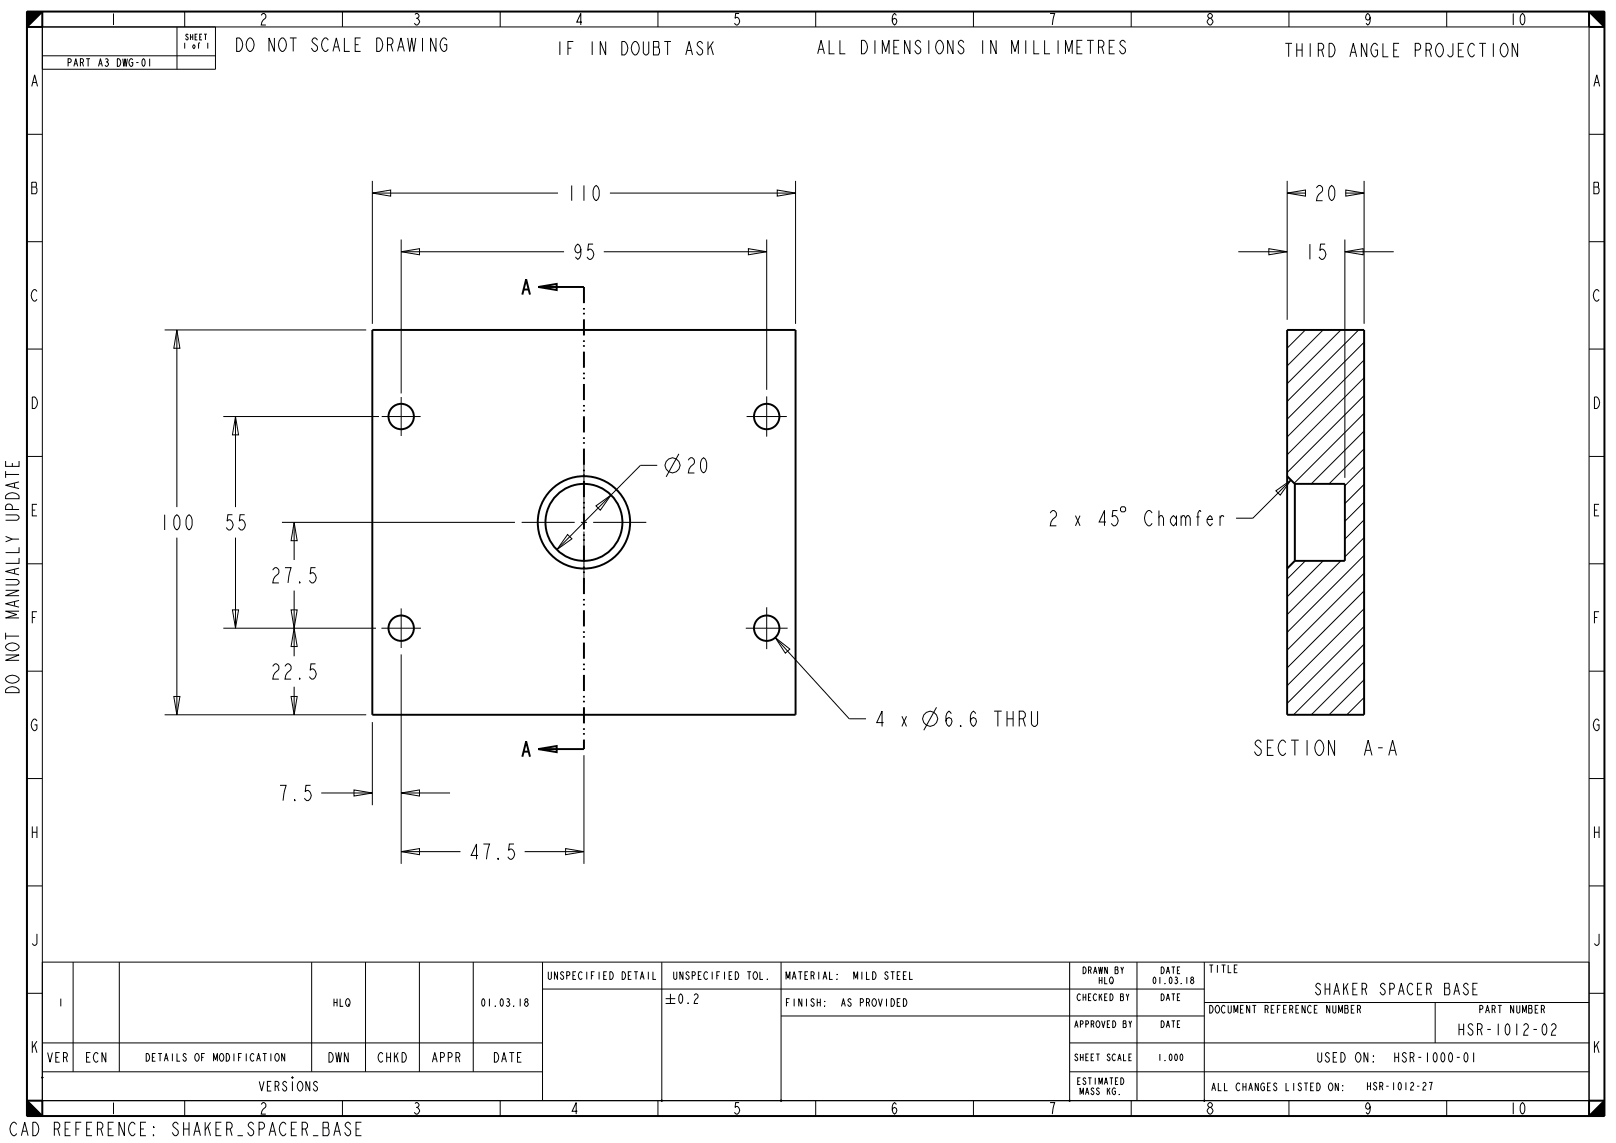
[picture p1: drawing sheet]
<svg xmlns="http://www.w3.org/2000/svg" width="420mm" height="297mm" viewBox="0 0 420 297" stroke-linecap="round" stroke-linejoin="round" font-family="sans-serif">
<path d="M7 3h4l-4 4zM413 3h4v4zM7 286l4 4h-4zM413 290l4-4v4z" fill="#000"/>
<g fill="none" stroke="#000" stroke-width=".26">
<path d="M7 3h4l-4 4zM7 7h410v279h-410zM11 3h402v287h-402zM11 14.5h45M46 7v11M48 3v4M56 7v11h-45M89 3v4M130 3v4M171 3v4M212 3v4M253 3v4"/>
<path d="M294 3v4M335 3v4M376 3v4M413 3h4v4zM7 34.9h4M413 34.9h4M96.8 50.2l4.7-.8v1.6zM96.8 47v37.1M96.8 50.2h48.2M158.5 50.2h48.3M202 49.4l4.8 .8-4.8 .8zM206.8 47v37.1"/>
<path d="M334.5 50.2l4.8-.8v1.6zM334.5 50.2h4.9M334.5 47v36.1M349.7 50.2h4.8M349.8 49.4l4.7 .8-4.7 .8zM354.5 47v37.1M7 62.8h4M104.3 65.4l4.7-.8v1.6zM104.3 62.2v40M104.3 65.4h42.3M156.9 65.4h42.4M194.5 64.6l4.8 .8-4.8 .8z"/>
<path d="M199.3 62.2v39.1M321.8 65.4h12.7M329.8 64.6l4.7 .8-4.7 .8zM349.5 65.4l4.8-.8v1.6zM349.5 65.4h12.7M349.5 62.2v62M413 62.8h4M7 90.7h4M42.8 85.7h52.4M46 85.7l.8 4.8h-1.6zM46 85.7v46.1M334.7 85.7l-.2 .2"/>
<path d="M339.3 85.7l-4.8 4.8M343.9 85.7l-9.4 9.4M348.5 85.7l-14 14M353.1 85.7l-18.6 18.6M354.5 88.9l-20 20M354.5 93.5l-20 20M354.5 98.2l-20 20M413 90.7h4M7 118.6h4M58 108.2h40.5M61.2 108.2l.8 4.8h-1.6zM61.2 108.2v23.6"/>
<path d="M176.4 117.9l-3.3 6M354.5 102.8l-20 20M354.5 107.4l-18.1 18.2M354.5 112l-13.7 13.7M354.5 116.6l-9.1 9.1M413 118.6h4M46 139.7v46M61.2 139.7v23.5M73.3 135.7h60.5M76.4 135.7l.8 4.8h-1.5zM76.4 135.7v9.8M147.5 138.9l1.1 1.1-3.9 2.8z"/>
<path d="M154.9 131.5l3.9-2.9-2.8 4zM170.8 120.9h-4.3l-21.8 21.9M273 133.3l.6-.6h.4l.6 .6a1.54 1.54 0 0 1-1 1.7l-.4 .6-.2 1h1.6M279.5 134l1.2 2.6M280.7 134l-1.2 2.6M287.5 135.6h-1.8l1.4-2.9v3.9M290.4 132.7h-1.2l-.2 1.6 .4-.3a1.33 1.33 0 0 1 1.2 1.3 1.33 1.33 0 0 1-1.2 1.3l-.6-.6M291.6 131.7h.6l.3 .3v.7l-.3 .3h-.6l-.4-.3v-.7zM299.4 133.3l-.6-.6a1.31 1.31 0 0 0-1.2 1 2.47 2.47 0 0 0 .8 2.9h.4l.6-.6M301.2 134.6v-.3l.4-.3h.4l.4 .6v2M301.2 132.7v3.9M305.8 135l-.8-1a1.47 1.47 0 0 0-.9 1.3 1.47 1.47 0 0 0 .9 1.3l.8-1"/>
<path d="M305.8 134v2.6M307 134.6l.4-.6h.4l.4 .6v2M307 134v2.6M308.2 134.6l.4-.6h.3l.4 .6v2M310.9 134.3h.8M312.1 133l-.4-.3-.4 .6v3.3M313.7 135h1.4l-.2-.7-.4-.3a1.47 1.47 0 0 0-.8 1.3 1.47 1.47 0 0 0 .8 1.3l.6-.6M317.1 134v2.6M318.1 134.3l-.2-.3h-.4l-.4 .6M331.6 127.5l3.9-2.8-2.8 4zM335.5 124.7l-9.9 9.9h-4.3M354.5 121.2l-5 5"/>
<path d="M354.5 125.9l-5 5M354.5 130.5l-5 5M354.5 135.1l-5 5M354.5 139.7l-5 5M7 146.5h4M60.4 158.5h1.6l-.8 4.7zM75.7 158.5h1.5l-.8 4.7zM76.4 153.5v17M339.3 145.7l-4.8 4.8M343.9 145.7l-9.4 9.4M348.5 145.7l-14 14M354.5 144.3l-20 20"/>
<path d="M354.5 148.9l-20 20M354.5 153.5l-20 20M354.5 158.2l-20 20M413 146.5h4M7 174.4h4M58 163.2h39.7M76.4 163.2l.8 4.8h-1.5zM76.4 178.5v7.2M104.3 170v54.5M201.5 165.7l3.8 3-1.2 1zM201.5 165.7l19.2 21.1h4.4M354.5 162.8l-20 20"/>
<path d="M354.5 167.4l-18.3 18.3M354.5 172l-13.7 13.7M354.5 176.6l-9.1 9.1M413 174.4h4M42.8 185.7h52.4M45.2 181h1.6l-.8 4.7zM75.7 181h1.5l-.8 4.7zM96.8 187.6v21.6M151.8 196.2v28.3M243.4 183.8l-3.3 5.9M354.5 181.2l-4.5 4.5M7 202.3h4"/>
<path d="M83.5 206.1h13.3M92 205.3l4.8 .8-4.8 .7zM104.3 206.1l4.7-.8v1.5zM104.3 206.1h12.7M413 202.3h4M7 230.2h4M104.3 221.3l4.7-.8v1.6zM104.3 221.3h15.4M136.4 221.3h15.4M147 220.5l4.8 .8-4.8 .8zM413 230.2h4M7 258.1h4"/>
<path d="M11 250h402M19 250v28.5M31 250v28.5M81 250v28.5M95 250v28.5M109 250v28.5M123 250v28.5M141 257h172M141 250v36M172 250v36M173 259.5h2.5M174.3 258.2v2.5"/>
<path d="M176.7 258.5l.2-.3a1.69 1.69 0 0 1 0 2.5 1.77 1.77 0 0 1-.2-2.2zM180.4 258.7l.4-.5h.2l.4 .5a.97 .97 0 0 1-.6 1l-.4 1h1M203 250v36M278 250v36M295.5 250v36M313 250v36M413 258.1h4M11 271h130M11 278.5h130M173 260.7h2.5M178.8 260.5l.1 .2zM203 264h110"/>
<path d="M278 271h135M278 278.5h135M313 260.5h100M373 260.5v10.5M7 286l4 4h-4zM48 286v4M89 286v4M130 286v4M171 286v4M212 286v4M253 286v4M294 286v4"/>
<path d="M335 286v4M376 286v4M413 290l4-4v4z"/>
<circle cx="174.8" cy="120.9" r="1.95"/>
<circle cx="241.7" cy="186.8" r="1.95"/>
</g>
<g fill="none" stroke="#000" stroke-width=".51">
<path d="M7 7l4-4v4zM7 3h410v287h-410zM413 3l4 4h-4zM135.8 76.6l.9-4 1 4M136.2 75.2h1.1M139.9 74.6l4.8-.8v1.6zM139.9 74.6h11.9M96.8 85.7h110v100h-110zM334.5 85.7h20v100h-20zM334.5 123.7l2 2M336.5 125.7h13v20h-13M336.5 125.7v20"/>
<path d="M336.5 145.7l-2 2M135.8 196.6l.9-3.9 1 3.9M136.2 195.3h1.1M139.9 194.6l4.8-.7v1.5zM139.9 194.6h11.9M10.8 279.8l.4 .4M11.2 279.8l-.4 .4M75.8 279.8l.4 .4M76.2 279.8l-.4 .4M7 286h4v4zM171.8 285.8l.4 .4M172.2 285.8l-.4 .4"/>
<path d="M202.8 285.8l.4 .4M203.2 285.8l-.4 .4M277.8 285.8l.4 .4M278.2 285.8l-.4 .4M413 286h4l-4 4z"/>
<circle cx="151.8" cy="135.7" r="12"/>
<circle cx="151.8" cy="135.7" r="10"/>
</g>
<path d="M151.8 74.6v120" fill="none" stroke="#000" stroke-width=".51" stroke-dasharray="4.2 1.3 .4 .8 .4 1.3" stroke-linecap="butt"/>
<!-- layer: 02___PRT_ALL_AXES -->
<g fill="none" stroke="#000" stroke-width=".26">
<path d="M99.2 108.2h10.1M104.3 103.2v10.1M151.8 119.5v13.8M194 108.2h10.5M199.3 103v10.5M135.6 135.7h13.8M151 135.7h1.6M151.8 134.9v1.6M151.8 138.1v13.8M154.2 135.7h13.8M104.3 158.1v10.3M199.3 157.8v10.9"/>
<path d="M99.1 163.2h10.3M193.8 163.2h10.9"/>
</g>
<g fill="none" stroke="#000" stroke-width=".51">
<circle cx="104.3" cy="108.2" r="3.3"/>
<circle cx="199.3" cy="108.2" r="3.3"/>
<circle cx="104.3" cy="163.2" r="3.3"/>
<circle cx="199.3" cy="163.2" r="3.3"/>
</g>
<g font-size="5.2">
<text x="147" y="52.2">110</text>
<text x="341.4" y="52.2">20</text>
<text x="148.6" y="67.4">95</text>
<text x="338.9" y="67.4">15</text>
<text x="178.1" y="122.9">20</text>
<text x="41.2" y="137.7">100</text>
<text x="58" y="137.7">55</text>
<text x="70.1" y="151.5">27.5</text>
<text x="70.1" y="176.5">22.5</text>
<text x="227.1" y="188.8">4 x</text>
<text x="245.1" y="188.8">6.6 THRU</text>
<text x="326.1" y="196.3">SECTION</text>
<text x="354.2" y="196.3">A-A</text>
<text x="72" y="208">7.5</text>
<text x="121.7" y="223.3">47.5</text>
</g>
<g font-size="4.6">
<text x="61.5" y="13.4">DO NOT SCALE DRAWING</text>
<text x="144.6" y="14.3">IF IN DOUBT ASK</text>
<text x="213" y="14">ALL DIMENSIONS IN MILLIMETRES</text>
<text x="334.3" y="14.8">THIRD ANGLE PROJECTION</text>
<text x="5" y="179.9" transform="rotate(-90 5 179.9)">DO NOT MANUALLY UPDATE</text>
<text x="2.8" y="295.1">CAD REFERENCE:</text>
<text x="44.9" y="295.1">SHAKER_SPACER_BASE</text>
</g>
<g font-size="3.9">
<text x="28.3" y="6.5">1</text>
<text x="67.3" y="6.5">2</text>
<text x="107.2" y="6.5">3</text>
<text x="149.3" y="6.5">4</text>
<text x="190.3" y="6.5">5</text>
<text x="231.3" y="6.5">6</text>
<text x="272.3" y="6.5">7</text>
<text x="313.3" y="6.5">8</text>
<text x="354.3" y="6.5">9</text>
<text x="392.2" y="6.5">10</text>
<text x="7.8" y="22.5">A</text>
<text x="413.8" y="22.5">A</text>
<text x="7.8" y="50.4">B</text>
<text x="413.8" y="50.4">B</text>
<text x="7.8" y="78.3">C</text>
<text x="413.8" y="78.3">C</text>
<text x="7.8" y="106.2">D</text>
<text x="413.8" y="106.2">D</text>
<text x="7.8" y="134.1">E</text>
<text x="413.8" y="134.1">E</text>
<text x="7.8" y="162">F</text>
<text x="413.8" y="162">F</text>
<text x="7.8" y="189.9">G</text>
<text x="413.8" y="189.9">G</text>
<text x="7.8" y="217.8">H</text>
<text x="413.8" y="217.8">H</text>
<text x="7.8" y="245.7">J</text>
<text x="413.8" y="245.7">J</text>
<text x="341.9" y="258.5">SHAKER SPACER BASE</text>
<text x="379" y="269">HSR-1012-02</text>
<text x="7.8" y="273.6">K</text>
<text x="413.8" y="273.6">K</text>
<text x="28.3" y="289.5">1</text>
<text x="67.3" y="289.5">2</text>
<text x="107.2" y="289.5">3</text>
<text x="148.2" y="289.5">4</text>
<text x="190.3" y="289.5">5</text>
<text x="231.3" y="289.5">6</text>
<text x="272.3" y="289.5">7</text>
<text x="313.3" y="289.5">8</text>
<text x="354.3" y="289.5">9</text>
<text x="392.2" y="289.5">10</text>
</g>
<g font-size="3.3">
<text x="12.1" y="276">VER</text>
<text x="22.1" y="276">ECN</text>
<text x="85.1" y="276">DWN</text>
<text x="98.1" y="276">CHKD</text>
<text x="112.1" y="276">APPR</text>
<text x="128.1" y="276">DATE</text>
<text x="342.5" y="276">USED ON:</text>
<text x="362" y="276">HSR-1000-01</text>
<text x="67.2" y="283.5">VERSIONS</text>
</g>
<g font-size="2.6">
<text x="17.4" y="17.3">PART A3 DWG-01</text>
<text x="142.5" y="254.5">UNSPECIFIED DETAIL</text>
<text x="175" y="254.5">UNSPECIFIED TOL.</text>
<text x="204" y="254.5">MATERIAL:</text>
<text x="221.2" y="254.5">MILD STEEL</text>
<text x="314" y="252.7">TITLE</text>
<text x="15" y="261.5">1</text>
<text x="86.4" y="261.5">HLQ</text>
<text x="125" y="261.5">01.03.18</text>
<text x="204" y="261.5">FINISH:</text>
<text x="218" y="261.5">AS PROVIDED</text>
<text x="314" y="263.2">DOCUMENT REFERENCE NUMBER</text>
<text x="384.4" y="263.2">PART NUMBER</text>
<text x="38.1" y="275.7">DETAILS OF MODIFICATION</text>
<text x="314.6" y="283.4">ALL CHANGES LISTED ON:</text>
<text x="355.2" y="283.2">HSR-1012-27</text>
</g>
<g font-size="2.3">
<text x="281.3" y="253">DRAWN BY</text>
<text x="285.4" y="255.6">HLQ</text>
<text x="299.5" y="255.6">01.03.18</text>
<text x="301.5" y="253">DATE</text>
<text x="279.9" y="260">CHECKED BY</text>
<text x="301.5" y="260">DATE</text>
<text x="279.2" y="267">APPROVED BY</text>
<text x="301.5" y="267">DATE</text>
<text x="279.2" y="275.6">SHEET SCALE</text>
<text x="300.8" y="275.6">1.000</text>
<text x="279.9" y="281.8">ESTIMATED</text>
<text x="280.6" y="284.4">MASS KG.</text>
</g>
<g font-size="2">
<text x="48.1" y="10.4">SHEET</text>
<text x="47.4" y="12.6">1 of 1</text>
</g>
</svg>
